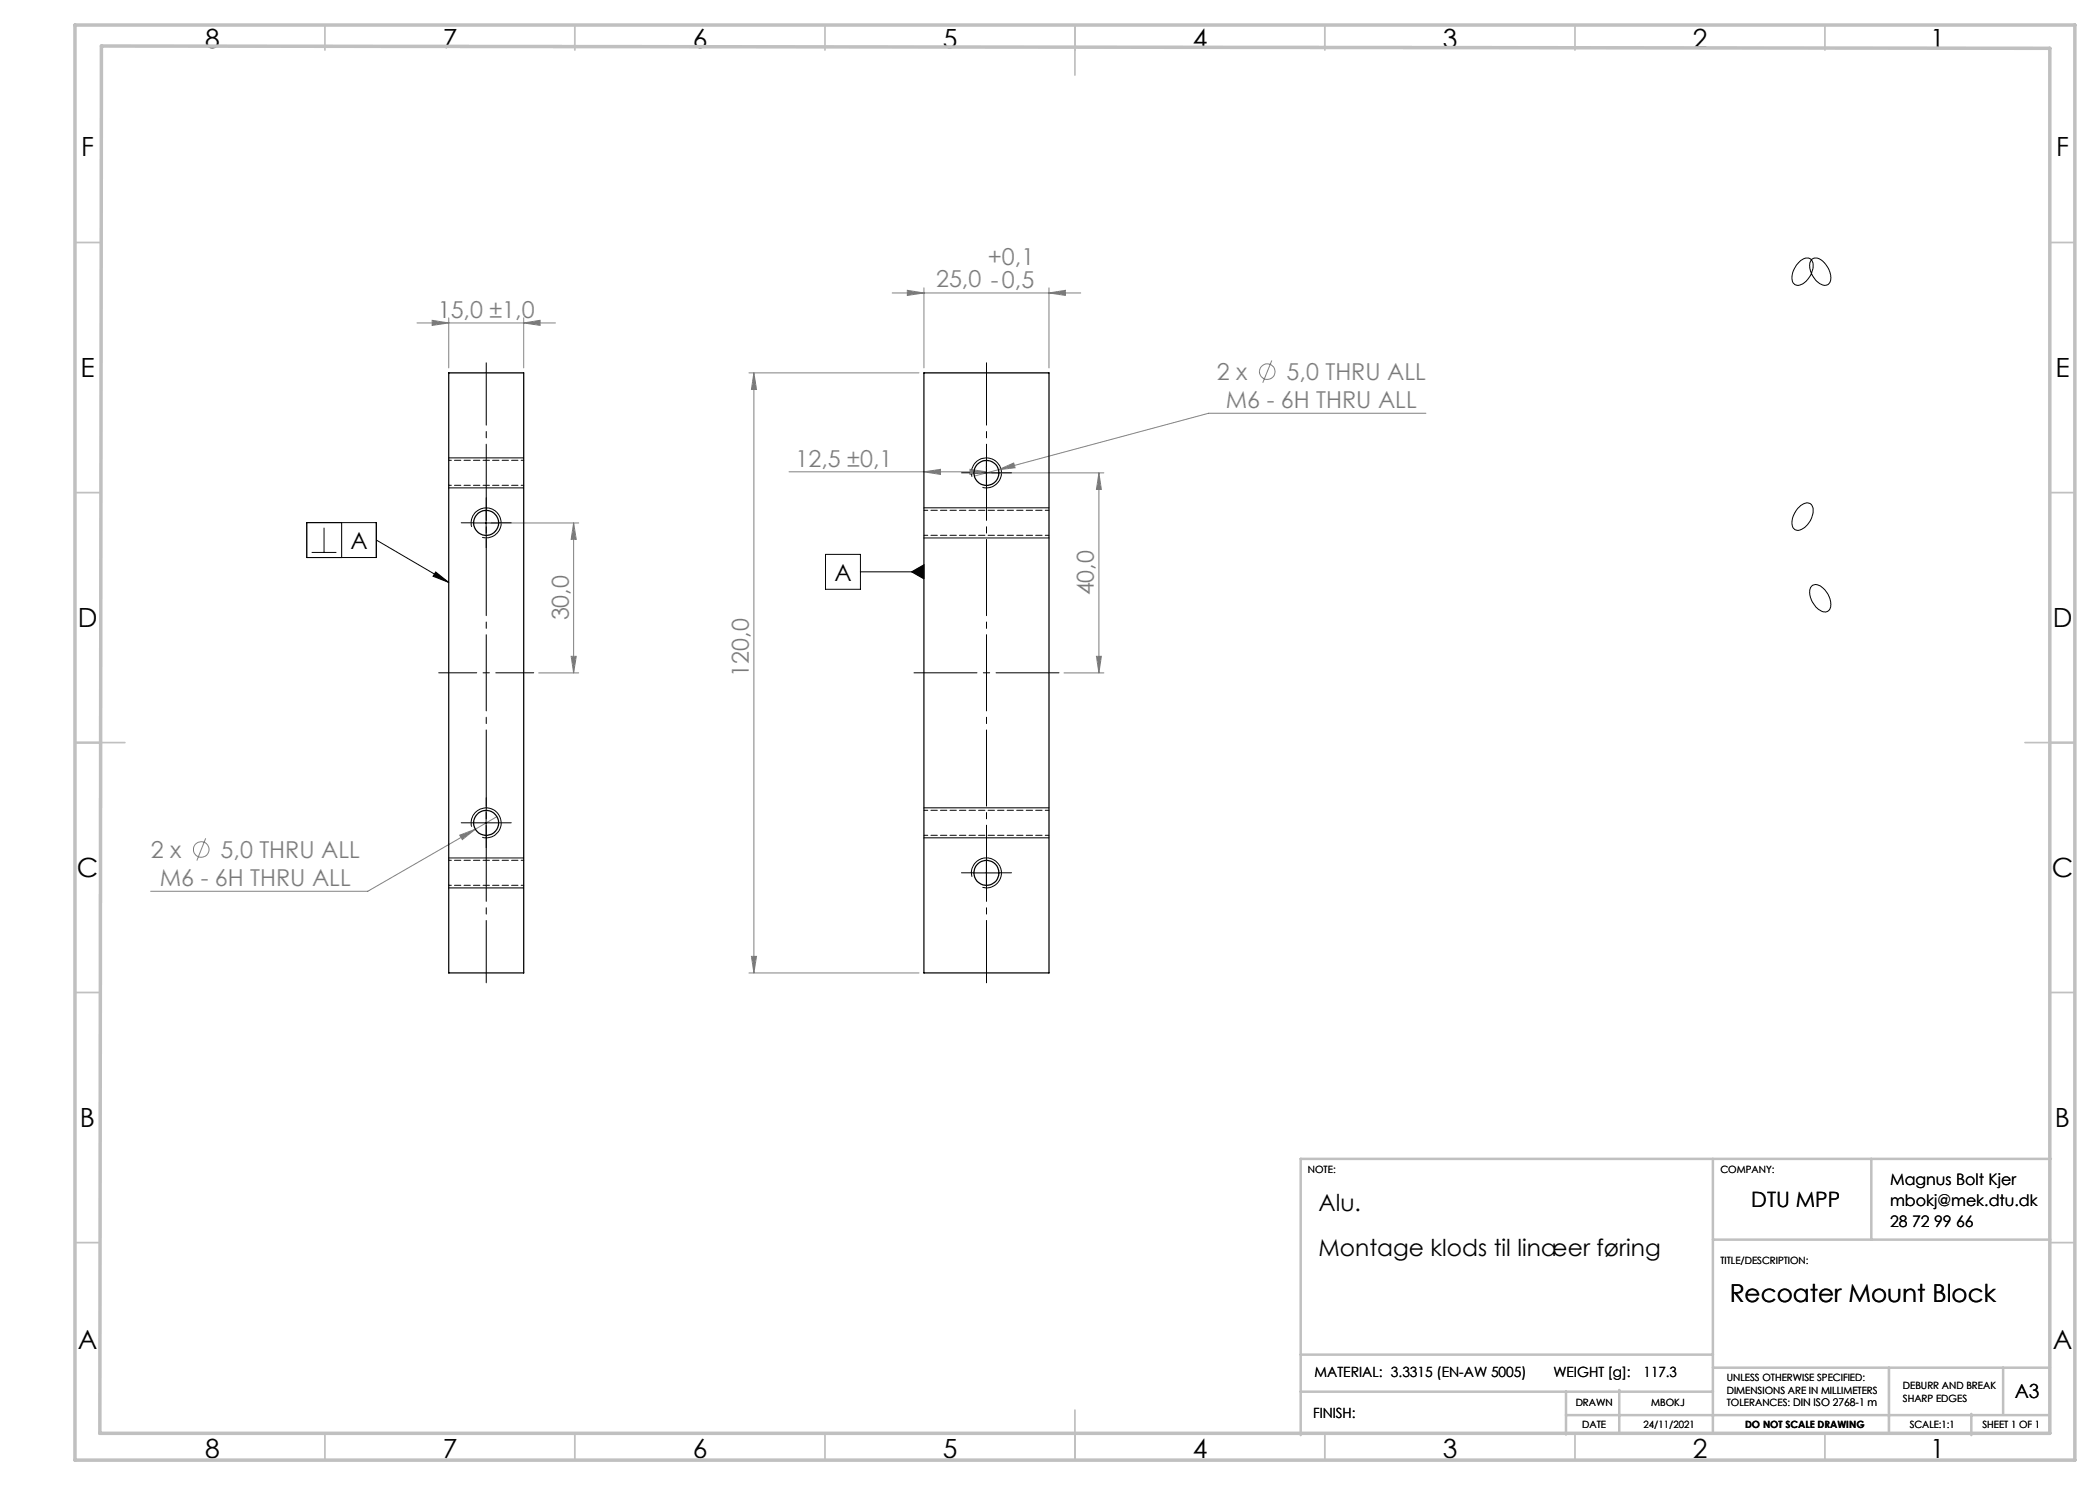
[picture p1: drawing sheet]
<svg xmlns="http://www.w3.org/2000/svg" width="420mm" height="297mm" viewBox="0 0 420 297" stroke-linecap="round" stroke-linejoin="round" font-family="sans-serif">
<g fill="none" stroke="#808080" stroke-width=".2">
<path d="M178.4 58.6h37.7M181.5 58.1l3.3 .5-3.3 .5zM184.8 57.6v16M209.8 58.6l3.3-.5v1zM209.8 57.6v16M83.4 64.6h27.7M86.4 64.1l3.3 .5-3.3 .5zM89.7 63.6v10M104.7 64.6l3.3-.5v1zM104.7 63.6v10M149.8 74.6h34M150.8 74.6l.5 3.3h-1z"/>
<path d="M150.8 74.6v120M254.4 72.1l-1.8 4.4M157.8 94.4h39.5M184.8 94.4l3.3-.5v1zM194 93.9l3.3 .5-3.3 .5zM197.3 93.4v.2M198.3 94.6h22.5M199.7 93.9l3-1.3 .3 1zM199.7 93.9l-4.8 1.3M219.8 94.6l.5 3.3h-1zM219.8 94.6v40M285.2 82.7h-43.5l-42 11.2"/>
<path d="M98.2 104.6h17.5M114.7 104.6l.6 3.3h-1.1zM114.7 104.6v30M107.7 134.6h8M114.2 131.3h1.1l-.6 3.3zM212.8 134.6h8M219.3 131.3h1l-.5 3.3zM41.1 167.7l-1.7 4.4M91.9 167l3.2-1.2-2.6 2.1zM95.1 165.8l-21.5 12.5h-43.5M99.4 163.3l-4.3 2.5M149.8 194.6h34"/>
<path d="M150.3 191.3h1l-.5 3.3z"/>
<circle cx="253.5" cy="74.3" r="1.56"/>
<circle cx="40.2" cy="169.9" r="1.56"/>
</g>
<g fill="none" stroke="#000" stroke-width=".2">
<path d="M359.7 52.6a1.81 1.81 0 0 1 2.6-.6 3.5 3.5 0 0 1-.9 4.1 1.79 1.79 0 0 1-2.7 .6 3.5 3.5 0 0 1 1-4.1zM362.3 52a1.68 1.68 0 0 1 2.4 .4 3.8 3.8 0 0 1 1.2 4.2 1.39 1.39 0 0 1-2.2-.1 4.2 4.2 0 0 1-1.6-4.3zM89.7 91.6h15M89.7 97.6h15M194.4 95.4a2.99 2.99 0 0 1 2.6-3.8 2.99 2.99 0 0 1 3.3 3.2 2.99 2.99 0 0 1-3.8 2.7M194.8 94.6h5M197.3 92.1v5M61.3 104.5h14v7h-14zM62.3 110.5h5M64.8 105.5v5M68.3 104.5v7M75.3 108l14.4 8.5"/>
<path d="M87.1 114.4l2.6 2.1-3.1-1.3zM94.3 105.4a3 3 0 0 1 2.7-3.8 3 3 0 0 1 3.2 3.3 3 3 0 0 1-3.8 2.6M94.7 104.6h5M97.2 102.1v5M165.1 110.9h7v7h-7zM172.1 114.4h12.7M182.3 114.4l2.5-1.4v2.8zM184.8 101.6h25M184.8 107.6h25M359.7 101.6a1.83 1.83 0 0 1 2.6-.6 3.5 3.5 0 0 1-.9 4.1 1.85 1.85 0 0 1-2.6 .7 2.97 2.97 0 0 1 .4-3.6zM362.3 117.3a1.68 1.68 0 0 1 2.4 .5 3.8 3.8 0 0 1 1.2 4.1 1.28 1.28 0 0 1-2 .1 4.2 4.2 0 0 1-1.8-4.5zM89.7 171.6h15"/>
<path d="M89.7 177.6h15M94.3 165.3a2.99 2.99 0 0 1 2.7-3.7 2.99 2.99 0 0 1 3.2 3.2 2.99 2.99 0 0 1-3.8 2.7M94.7 164.6h5M97.2 162.1v5M184.8 161.6h25M184.8 167.6h25M194.4 175.4a2.99 2.99 0 0 1 2.6-3.8 2.99 2.99 0 0 1 3.3 3.2 2.99 2.99 0 0 1-3.8 2.7M194.8 174.6h5M197.3 172.1v5"/>
</g>
<path d="M182.8 134.6h29" fill="none" stroke="#000" stroke-width=".2" stroke-dasharray="15.2 1.3 1.3 1.3" stroke-dashoffset="2.6"/>
<path d="M97.2 72.6v124M197.3 72.6v124" fill="none" stroke="#000" stroke-width=".2" stroke-dasharray="15.2 1.3 1.3 1.3" stroke-dashoffset="2.8"/>
<path d="M87.7 134.6h19" fill="none" stroke="#000" stroke-width=".2" stroke-dasharray="15.2 1.3 1.3 1.3" stroke-dashoffset="7.6"/>
<g fill="none" stroke="#c0c0c0" stroke-width=".35">
<path d="M65 5v5M115 5v5M165 5v5M215 5v10M265 5v5M315 5v5M365 5v5M15 48.5h5M410 48.5h5M15 98.5h5M410 98.5h5M15 148.5h10"/>
<path d="M405 148.5h10M15 198.5h5M410 198.5h5M15 248.5h5M410 248.5h5M65 287v5M115 287v5M165 287v5M215 282v10M265 287v5M315 287v5M365 287v5"/>
</g>
<g fill="none" stroke="#c0c0c0" stroke-width=".5">
<path d="M342.6 231.8v54.8M374.3 231.8v16.1M410.2 231.8h-150.1v55.2M342.6 247.9h67.5M260.1 278.3h82.5M260.1 270.9h82.5M313.2 278.3v8.6M323.8 278v8.7M342.6 273.5h67.4M377.8 273.5v13.2M400.6 273.5v9.3M313.2 283h96.8"/>
<path d="M394.3 282.8v4.2"/>
</g>
<path d="M15 5h400v287h-400zM20.3 9.2l389.7 .5v277h-390z" fill="none" stroke="#c0c0c0" stroke-width=".7"/>
<g fill="none" stroke="#000" stroke-width=".2" stroke-dasharray="15.2 1.3 1.3 1.3">
<path d="M194.8 94.6h-2.5M197.3 92.1v-2.5M197.3 97.1v2.5M199.8 94.6h2.5M94.7 104.6h-2.5M97.2 102.1v-2.5M97.2 107.1v2.5M99.7 104.6h2.5M94.7 164.6h-2.5M97.2 162.1v-2.5M97.2 167.1v2.5M99.7 164.6h2.5"/>
<path d="M194.8 174.6h-2.5M197.3 172.1v-2.5M197.3 177.1v2.5M199.8 174.6h2.5"/>
</g>
<g fill="#808080">
<path d="M194 93.9l3.3 .5-3.3 .5zM184.8 94.4l3.3-.5v1z"/>
<path d="M181.5 58.1l3.3 .5-3.3 .5zM209.8 58.6l3.3-.5v1zM199.7 93.9l3.3-.3-.3-1zM86.4 64.1l3.3 .5-3.3 .5zM104.7 64.6l3.3-.5v1zM91.9 167l.6 .9 2.6-2.1z"/>
<path d="M150.8 74.6l.5 3.3h-1zM150.3 191.3h1l-.5 3.3zM219.8 94.6l.5 3.3h-1zM219.3 131.3h1l-.5 3.3zM114.7 104.6l.6 3.3h-1.1zM114.2 131.3h1.1l-.6 3.3z"/>
</g>
<path d="M182.3 114.4l2.5 1.4v-2.8zM87.1 114.4l2.6 2.1-3.1-1.3z" fill="#000"/>
<g fill="none" stroke="#000" stroke-width=".25">
<path d="M89.7 74.6h15v120h-15zM184.8 74.6h25v120h-25z"/>
<circle cx="197.3" cy="94.6" r="2.49"/>
<circle cx="97.2" cy="104.6" r="2.51"/>
<circle cx="97.2" cy="164.6" r="2.51"/>
<circle cx="197.3" cy="174.6" r="2.49"/>
</g>
<path d="M184.8 107.1h25M209.8 102.1h-25M184.8 167.1h25M209.8 162.1h-25" fill="none" stroke="#000" stroke-width=".2" stroke-dasharray="1.3 .6" stroke-dashoffset=".5"/>
<path d="M89.7 97.1h15M104.7 92.1h-15M89.7 177.1h15M104.7 172.1h-15" fill="none" stroke="#000" stroke-width=".2" stroke-dasharray="1.3 .6" stroke-dashoffset=".8"/>
<g font-size="5.3">
<text x="41" y="9.5">8</text>
<text x="88.5" y="9.5">7</text>
<text x="138.5" y="9.5">6</text>
<text x="188.5" y="9.5">5</text>
<text x="238.5" y="9.5">4</text>
<text x="288.5" y="9.5">3</text>
<text x="338.5" y="9.5">2</text>
<text x="386" y="9.5">1</text>
<text x="16.2" y="31.3">F</text>
<text x="411.2" y="31.3">F</text>
<text x="16.1" y="75.5">E</text>
<text x="411.1" y="75.5">E</text>
<text x="15.5" y="125.5">D</text>
<text x="410.5" y="125.5">D</text>
<text x="15.4" y="175.5">C</text>
<text x="410.4" y="175.5">C</text>
<text x="16" y="225.5">B</text>
<text x="411" y="225.5">B</text>
<text x="15.5" y="269.8">A</text>
<text x="410.5" y="269.8">A</text>
<text x="41" y="291.5">8</text>
<text x="88.5" y="291.5">7</text>
<text x="138.5" y="291.5">6</text>
<text x="188.5" y="291.5">5</text>
<text x="238.5" y="291.5">4</text>
<text x="288.5" y="291.5">3</text>
<text x="338.5" y="291.5">2</text>
<text x="386" y="291.5">1</text>
</g>
<text font-size="4.9" x="345.9" y="260.4">Recoater Mount Block</text>
<g font-size="4.7" fill="#808080">
<text x="197.6" y="53">+0,1</text>
<text x="187.2" y="57.5">25,0 -0,5</text>
<text x="87.6" y="63.5">15,0 ±1,0</text>
<text x="243.3" y="76">2 x</text>
<text x="257.3" y="76">5,0 THRU ALL</text>
<text x="245.2" y="81.6">M6 - 6H THRU ALL</text>
<text x="159.1" y="93.3">12,5 ±0,1</text>
<text x="218.8" y="119.1" transform="rotate(-90 218.8 119.1)">40,0</text>
<text x="113.7" y="124.1" transform="rotate(-90 113.7 124.1)">30,0</text>
<text x="149.8" y="135.3" transform="rotate(-90 149.8 135.3)">120,0</text>
<text x="30.1" y="171.6">2 x</text>
<text x="44.1" y="171.6">5,0 THRU ALL</text>
<text x="32" y="177.2">M6 - 6H THRU ALL</text>
</g>
<g font-size="4.7">
<text x="70.1" y="109.8">A</text>
<text x="166.9" y="116.1">A</text>
<text x="263.7" y="242.2">Alu.</text>
<text x="263.7" y="251.2">Montage klods til linæer føring</text>
</g>
<text font-size="4.2" x="350.3" y="241.4">DTU MPP</text>
<text font-size="3.9" x="403" y="279.6">A3</text>
<g font-size="3.2">
<text x="378" y="237">Magnus Bolt Kjer</text>
<text x="378" y="241.1">mbokj@mek.dtu.dk</text>
<text x="378" y="245.3">28 72 99 66</text>
</g>
<g font-size="2.8">
<text x="262.9" y="275.4">MATERIAL: 3.3315 (EN-AW 5005)</text>
<text x="310.7" y="275.4">WEIGHT [g]:</text>
<text x="328.7" y="275.4">117.3</text>
<text x="262.6" y="283.6">FINISH:</text>
</g>
<g font-size="2">
<text x="261.6" y="234.6">NOTE:</text>
<text x="344.1" y="234.6">COMPANY:</text>
<text x="344.1" y="252.7">TITLE/DESCRIPTION:</text>
<text x="315.1" y="281.3">DRAWN</text>
<text x="330.2" y="281.3">MBOKJ</text>
<text x="345.4" y="276.3">UNLESS OTHERWISE SPECIFIED:</text>
<text x="345.4" y="278.8">DIMENSIONS ARE IN MILLIMETERS</text>
<text x="345.4" y="281.3">TOLERANCES: DIN ISO 2768-1 m</text>
<text x="380.6" y="277.8">DEBURR AND BREAK</text>
<text x="380.6" y="280.3">SHARP EDGES</text>
<text x="316.4" y="285.6">DATE</text>
<text x="328.7" y="285.6">24/11/2021</text>
<text x="349" y="285.6">DO NOT SCALE DRAWING</text>
<text x="381.9" y="285.6">SCALE:1:1</text>
<text x="396.5" y="285.6">SHEET 1 OF 1</text>
</g>
</svg>
